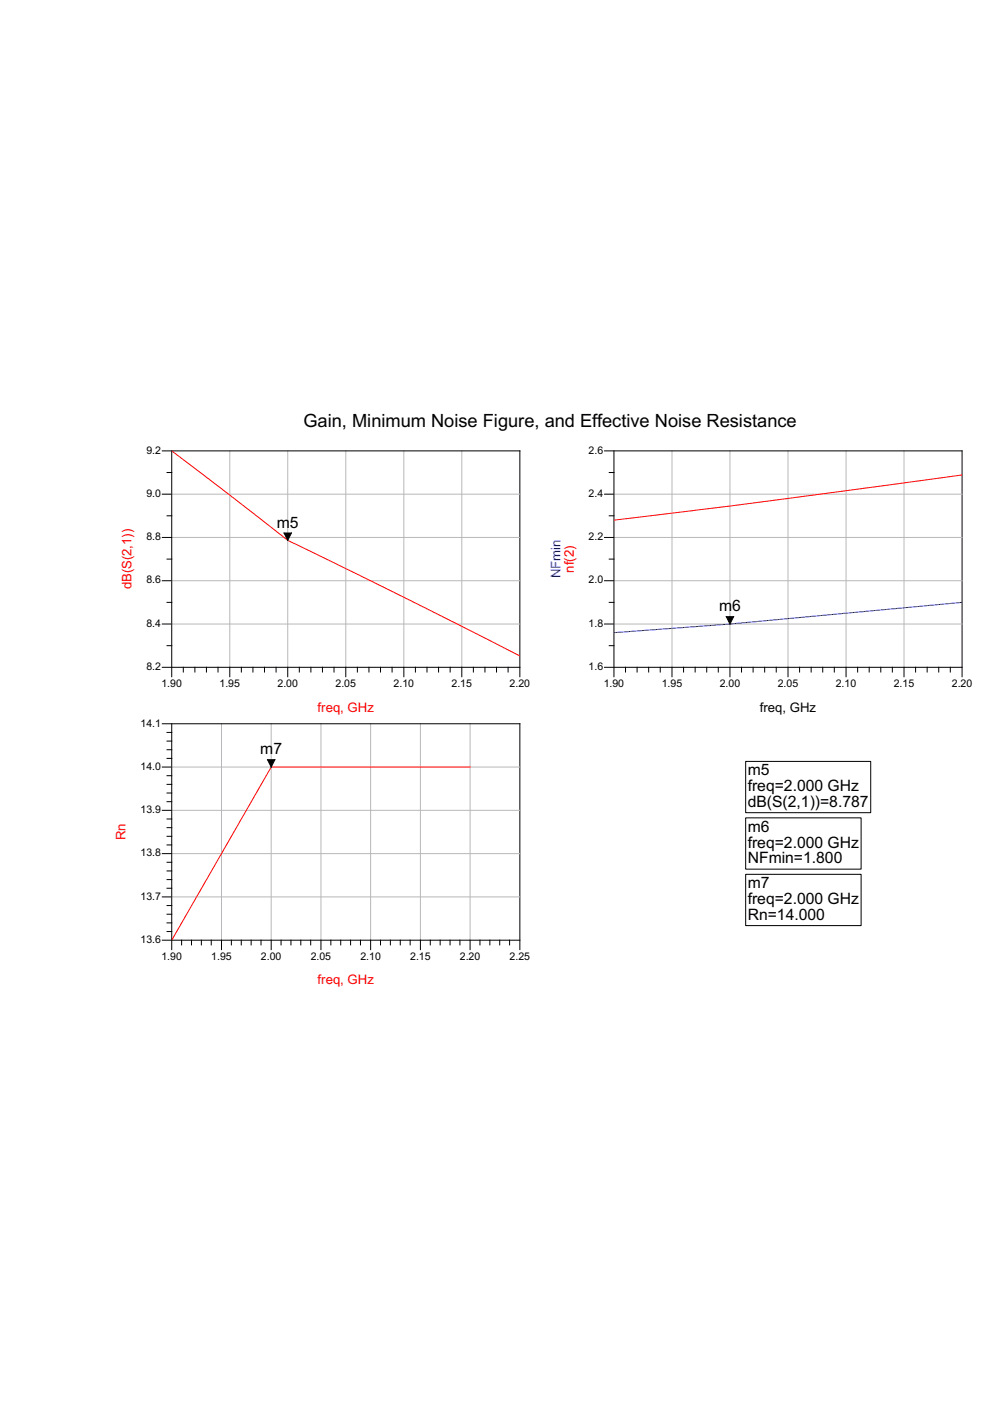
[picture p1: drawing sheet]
<svg xmlns="http://www.w3.org/2000/svg" width="210mm" height="297mm" viewBox="0 0 210 297" stroke-linecap="round" stroke-linejoin="round" font-family="sans-serif">
<path d="M48.7 95.6v45.9M61 95.6v45.9M73.3 95.6v45.9M85.6 95.6v45.9M97.9 95.6v45.9M36.4 114h73.8M36.4 104.8h73.8M36.4 132.3h73.8M36.4 123.1h73.8" fill="none" stroke="#b8b8b8" stroke-width=".21"/>
<g fill="none" stroke="#000" stroke-width=".21">
<path d="M34.4 95.6h75.8v47.9M36.4 95.6v47.9M34.4 114h2M34.4 104.8h2M35.4 118.5h1M35.4 109.4h1M35.4 100.2h1M34.4 132.3h2M34.4 123.1h2M35.4 136.9h1M35.4 127.7h1M34.4 141.5h75.8"/>
<path d="M38.9 141.5v1M41.3 141.5v1M43.8 141.5v1M46.2 141.5v1M48.7 141.5v2M51.2 141.5v1M53.6 141.5v1M56.1 141.5v1M58.5 141.5v1M61 141.5v2M63.5 141.5v1M65.9 141.5v1"/>
<path d="M68.4 141.5v1M70.8 141.5v1M73.3 141.5v2M75.8 141.5v1M78.2 141.5v1M80.7 141.5v1M83.1 141.5v1M85.6 141.5v2M88.1 141.5v1M90.5 141.5v1M93 141.5v1M95.4 141.5v1"/>
<path d="M97.9 141.5v2M100.4 141.5v1M102.8 141.5v1M105.3 141.5v1M107.7 141.5v1"/>
</g>
<path d="M36.4 95.5l.2 .2-.1 .1z" fill="#f00"/>
<path d="M36.6 95.7l21.7 16.7a23.2 23.2 0 0 0 7.1 4.3l20.2 9.9 24.5 12.4" fill="none" stroke="#f00" stroke-width=".21"/>
<path d="M110.1 138.9l.1 .2h-.2z" fill="#f00"/>
<path d="M60.2 113h1.6l-.8 1.6z" fill="#000"/>
<g fill="none" stroke="#000" stroke-width=".21">
<path d="M128.2 95.6h75.8v47.9M130.2 95.6v47.9M60.2 113h1.6l-.8 1.6zM128.2 114h2M128.2 104.8h2M129.2 118.5h1M129.2 109.4h1M129.2 100.2h1M128.2 132.3h2M128.2 123.1h2M129.2 136.9h1M129.2 127.7h1"/>
<path d="M128.2 141.5h75.8M132.6 141.5v1M135.1 141.5v1M137.5 141.5v1M140 141.5v1M142.5 141.5v2M144.9 141.5v1M147.4 141.5v1M149.8 141.5v1M152.3 141.5v1M154.8 141.5v2M157.2 141.5v1"/>
<path d="M159.7 141.5v1M162.1 141.5v1M164.6 141.5v1M167.1 141.5v2M169.5 141.5v1M172 141.5v1M174.4 141.5v1M176.9 141.5v1M179.4 141.5v2M181.8 141.5v1M184.3 141.5v1M186.7 141.5v1"/>
<path d="M189.2 141.5v1M191.7 141.5v2M194.1 141.5v1M196.6 141.5v1M199 141.5v1M201.5 141.5v1M158.1 161.4h26.5v10.9h-26.5z"/>
</g>
<path d="M142.5 95.6v45.9M154.8 95.6v45.9M167.1 95.6v45.9M179.4 95.6v45.9M191.7 95.6v45.9M130.2 114h73.8M130.2 104.8h73.8M130.2 132.3h73.8M130.2 123.1h73.8" fill="none" stroke="#b8b8b8" stroke-width=".21"/>
<path d="M130.2 110.2l.1 .1h-.1z" fill="#f00"/>
<path d="M203.8 100.7l-48.8 6.6-24.7 3" fill="none" stroke="#f00" stroke-width=".21"/>
<path d="M203.8 100.6h.2v.2z" fill="#f00"/>
<path d="M130.2 134.1l.1 .1h-.1z" fill="#00f"/>
<path d="M203.8 127.7l-48.3 4.5-25.2 1.9" fill="none" stroke="#00f" stroke-width=".21"/>
<path d="M203.8 127.7l.2-.1v.2z" fill="#00f"/>
<path d="M154 130.7h1.5l-.7 1.6z" fill="#000"/>
<g fill="none" stroke="#000" stroke-width=".21">
<path d="M154 130.7h1.5l-.7 1.6zM34.4 153.5h75.8v47.8M35.4 159h1M35.4 157.1h1M35.4 155.3h1M36.4 153.5v47.8M34.4 171.8h2M34.4 162.6h2M35.4 179.1h1M35.4 177.3h1M35.4 175.5h1M35.4 173.6h1"/>
<path d="M35.4 170h1M35.4 168.1h1M35.4 166.3h1M35.4 164.5h1M35.4 160.8h1M158.1 173.4h24.5v10.9h-24.5zM34.4 199.3h75.8M34.4 190.2h2M34.4 181h2M35.4 197.5h1M35.4 195.7h1M35.4 193.8h1"/>
<path d="M35.4 192h1M35.4 188.3h1M35.4 186.5h1M35.4 184.7h1M35.4 182.8h1M38.5 199.3v1M40.6 199.3v1M42.7 199.3v1M44.8 199.3v1M47 199.3v2M49.1 199.3v1M51.2 199.3v1"/>
<path d="M53.2 199.3v1M55.3 199.3v1M57.5 199.3v2M59.6 199.3v1M61.7 199.3v1M63.8 199.3v1M65.9 199.3v1M68 199.3v2M70.1 199.3v1M72.2 199.3v1M74.3 199.3v1M76.4 199.3v1"/>
<path d="M78.6 199.3v2M80.7 199.3v1M82.8 199.3v1M84.9 199.3v1M87 199.3v1M89.1 199.3v2M91.2 199.3v1M93.3 199.3v1M95.4 199.3v1M97.5 199.3v1M99.7 199.3v2M101.8 199.3v1"/>
<path d="M103.9 199.3v1M106 199.3v1M108 199.3v1"/>
</g>
<path d="M47 153.5v45.8M57.5 153.5v45.8M68 153.5v45.8M78.6 153.5v45.8M89.1 153.5v45.8M99.7 153.5v45.8M36.4 171.8h73.8M36.4 162.6h73.8M36.4 190.2h73.8M36.4 181h73.8" fill="none" stroke="#b8b8b8" stroke-width=".21"/>
<path d="M36.5 199.1h.1l-.2 .3z" fill="#f00"/>
<path d="M99.7 162.6h-41.6a.85 .85 0 0 0-1 .8l-20.5 35.7" fill="none" stroke="#f00" stroke-width=".21"/>
<path d="M56.7 161.1h1.6l-.8 1.5z" fill="#000"/>
<path d="M56.7 161.1h1.6l-.8 1.5zM158.1 185.4h24.5v10.8h-24.5z" fill="none" stroke="#000" stroke-width=".21"/>
<text font-size="3.9" x="64.3" y="90.6">Gain, Minimum Noise Figure, and Effective Noise Resistance</text>
<g font-size="3.3">
<text x="58.7" y="111.9">m</text>
<text x="61.5" y="111.9">5</text>
<text x="152.5" y="129.6">m</text>
<text x="155.2" y="129.6">6</text>
<text x="55.2" y="160">m</text>
<text x="58" y="160">7</text>
<text x="158.5" y="164.4">m5</text>
<text x="158.5" y="167.7">freq=2.000 GHz</text>
<text x="158.5" y="171.1">dB(S(2,1))=8.787</text>
<text x="158.5" y="176.4">m6</text>
<text x="158.5" y="179.7">freq=2.000 GHz</text>
<text x="158.5" y="183">NFmin=1.800</text>
<text x="158.5" y="188.3">m7</text>
<text x="158.5" y="191.7">freq=2.000 GHz</text>
<text x="158.5" y="195">Rn=14.000</text>
</g>
<g font-size="2.8" fill="#f00">
<text x="27.9" y="125" transform="rotate(-90 27.9 125)">dB(S(2,1))</text>
<text x="121.6" y="121.4" transform="rotate(-90 121.6 121.4)">nf(2)</text>
<text x="67.4" y="150.9">freq, GHz</text>
<text x="26.6" y="178.2" transform="rotate(-90 26.6 178.2)">Rn</text>
<text x="67.4" y="208.7">freq, GHz</text>
</g>
<text font-size="2.8" fill="#00f" x="118.8" y="122.6" transform="rotate(-90 118.8 122.6)">NFmin</text>
<text font-size="2.8" x="161.1" y="150.9">freq, GHz</text>
<g font-size="2.2">
<text x="31" y="96.2">9.2</text>
<text x="124.8" y="96.2">2.6</text>
<text x="31" y="105.4">9.0</text>
<text x="124.8" y="105.4">2.4</text>
<text x="31" y="114.5">8.8</text>
<text x="124.8" y="114.5">2.2</text>
<text x="31" y="123.7">8.6</text>
<text x="124.8" y="123.7">2.0</text>
<text x="31" y="132.9">8.4</text>
<text x="124.8" y="132.9">1.8</text>
<text x="31" y="142.1">8.2</text>
<text x="124.8" y="142.1">1.6</text>
<text x="34.2" y="145.7">1.90</text>
<text x="46.5" y="145.7">1.95</text>
<text x="58.8" y="145.7">2.00</text>
<text x="71.1" y="145.7">2.05</text>
<text x="83.5" y="145.7">2.10</text>
<text x="95.7" y="145.7">2.15</text>
<text x="108" y="145.7">2.20</text>
<text x="128" y="145.7">1.90</text>
<text x="140.3" y="145.7">1.95</text>
<text x="152.6" y="145.7">2.00</text>
<text x="164.9" y="145.7">2.05</text>
<text x="177.2" y="145.7">2.10</text>
<text x="189.5" y="145.7">2.15</text>
<text x="201.8" y="145.7">2.20</text>
<text x="29.8" y="154">14.1</text>
<text x="29.8" y="163.2">14.0</text>
<text x="29.8" y="172.4">13.9</text>
<text x="29.8" y="181.6">13.8</text>
<text x="29.8" y="190.7">13.7</text>
<text x="29.8" y="199.9">13.6</text>
<text x="34.2" y="203.6">1.90</text>
<text x="44.8" y="203.6">1.95</text>
<text x="55.3" y="203.6">2.00</text>
<text x="65.9" y="203.6">2.05</text>
<text x="76.4" y="203.6">2.10</text>
<text x="87" y="203.6">2.15</text>
<text x="97.5" y="203.6">2.20</text>
<text x="108" y="203.6">2.25</text>
</g>
</svg>
